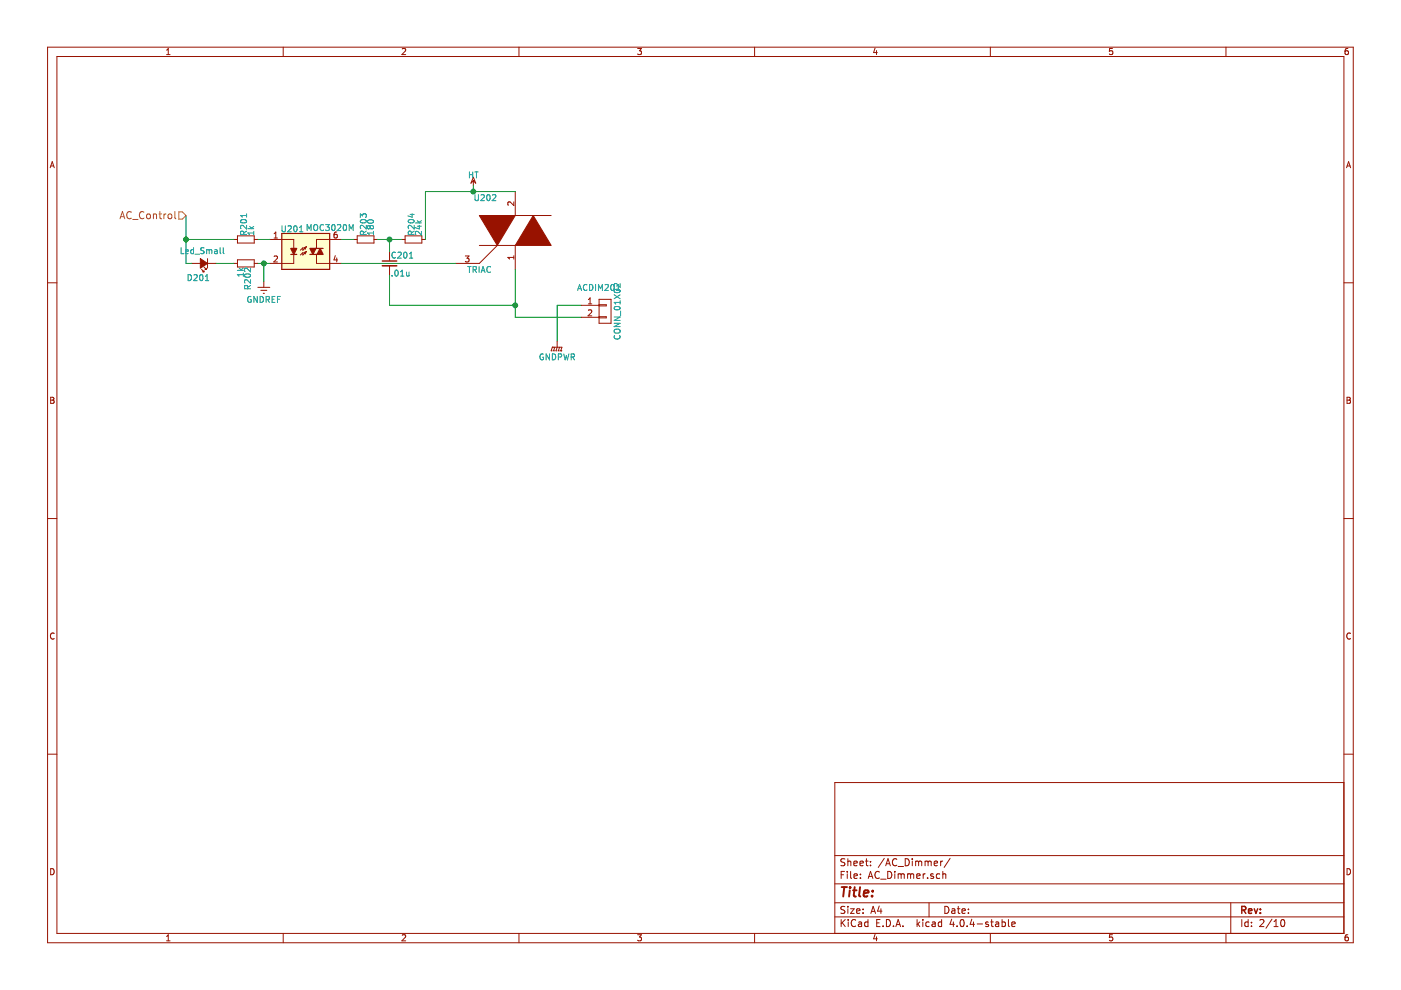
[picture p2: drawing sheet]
EESchema Schematic File Version 2
LIBS:power
LIBS:device
LIBS:transistors
LIBS:conn
LIBS:linear
LIBS:regul
LIBS:74xx
LIBS:cmos4000
LIBS:adc-dac
LIBS:memory
LIBS:xilinx
LIBS:microcontrollers
LIBS:dsp
LIBS:microchip
LIBS:analog_switches
LIBS:motorola
LIBS:texas
LIBS:intel
LIBS:audio
LIBS:interface
LIBS:digital-audio
LIBS:philips
LIBS:display
LIBS:cypress
LIBS:siliconi
LIBS:opto
LIBS:atmel
LIBS:contrib
LIBS:valves
LIBS:HouseParts
LIBS:ESP8266
LIBS:relays
LIBS:g5v2
LIBS:LED_Alarm-cache
EELAYER 25 0
EELAYER END
$Descr A4 11693 8268
encoding utf-8
Sheet 2 10
Title ""
Date ""
Rev ""
Comp ""
Comment1 ""
Comment2 ""
Comment3 ""
Comment4 ""
$EndDescr
$Comp
L R_Small R203
U 1 1
P 3050 2000
F 0 "R203" H 3080 2020 50  0000 L CNN
F 1 "180" H 3080 1960 50  0000 L CNN
F 2 "Resistors_ThroughHole:Resistor_Horizontal_RM10mm" H 3050 2000 50  0001 C CNN
F 3 "" H 3050 2000 50  0000 C CNN
	1    3050 2000
	0    -1   -1   0   
$EndComp
$Comp
L R_Small R204
U 1 1
P 3450 2000
F 0 "R204" H 3480 2020 50  0000 L CNN
F 1 "24k" H 3480 1960 50  0000 L CNN
F 2 "Resistors_ThroughHole:Resistor_Horizontal_RM10mm" H 3450 2000 50  0001 C CNN
F 3 "" H 3450 2000 50  0000 C CNN
	1    3450 2000
	0    -1   -1   0   
$EndComp
$Comp
L C_Small C201
U 1 1
P 3250 2200
F 0 "C201" H 3260 2270 50  0000 L CNN
F 1 ".01u" H 3260 2120 50  0000 L CNN
F 2 "Capacitors_ThroughHole:C_Rect_L7_W2.5_P5" H 3250 2200 50  0001 C CNN
F 3 "" H 3250 2200 50  0000 C CNN
F 4 "MKS2G021001A00KA00" H 3250 2200 60  0001 C CNN "MFP"
F 5 "No" H 3250 2200 60  0001 C CNN "Critical"
	1    3250 2200
	1    0    0    -1  
$EndComp
$Comp
L TRIAC U202
U 1 1
P 4300 2000
F 0 "U202" H 4050 2350 50  0000 C CNN
F 1 "TRIAC" H 4000 1750 50  0000 C CNN
F 2 "TO_SOT_Packages_THT:TO-220_Neutral123_Vertical" H 4300 2000 50  0001 C CNN
F 3 "" H 4300 2000 50  0000 C CNN
	1    4300 2000
	1    0    0    -1  
$EndComp
$Comp
L MOC3020M U201
U 1 1
P 2550 2100
F 0 "U201" H 2340 2290 50  0000 L CNN
F 1 "MOC3020M" H 2550 2300 50  0000 L CNN
F 2 "Housings_DIP:DIP-6_W7.62mm" H 2350 1900 50  0001 L CIN
F 3 "" H 2525 2100 50  0000 L CNN
	1    2550 2100
	1    0    0    -1  
$EndComp
Wire Wire Line
	3800 2200 2850 2200
Wire Wire Line
	2850 2000 2950 2000
Wire Wire Line
	3150 2000 3350 2000
Wire Wire Line
	3250 2100 3250 2000
Connection ~ 3250 2000
Wire Wire Line
	3550 2000 3550 1600
Wire Wire Line
	3550 1600 4300 1600
Wire Wire Line
	3250 2300 3250 2550
Wire Wire Line
	4300 2250 4300 2650
$Comp
L CONN_01X02 ACDIM201
U 1 1
P 5050 2600
F 0 "ACDIM201" H 5000 2800 50  0000 C CNN
F 1 "CONN_01X02" V 5150 2600 50  0000 C CNN
F 2 "Terminal_Blocks:TerminalBlock_Pheonix_PT-3.5mm_2pol" H 5050 2600 50  0001 C CNN
F 3 "" H 5050 2600 50  0000 C CNN
F 4 "No" H 5050 2600 60  0001 C CNN "Critical"
	1    5050 2600
	1    0    0    -1  
$EndComp
Connection ~ 4300 2550
Wire Wire Line
	4650 2550 4650 2850
$Comp
L R_Small R201
U 1 1
P 2050 2000
F 0 "R201" H 2080 2020 50  0000 L CNN
F 1 "1k" H 2080 1960 50  0000 L CNN
F 2 "Resistors_SMD:R_0603_HandSoldering" H 2050 2000 50  0001 C CNN
F 3 "" H 2050 2000 50  0000 C CNN
	1    2050 2000
	0    -1   -1   0   
$EndComp
$Comp
L R_Small R202
U 1 1
P 2050 2200
F 0 "R202" H 2080 2220 50  0000 L CNN
F 1 "1k" H 2080 2160 50  0000 L CNN
F 2 "Resistors_SMD:R_0603_HandSoldering" H 2050 2200 50  0001 C CNN
F 3 "" H 2050 2200 50  0000 C CNN
	1    2050 2200
	0    1    1    0   
$EndComp
$Comp
L GNDREF #PWR020
U 1 1
P 2200 2350
F 0 "#PWR020" H 2200 2100 50  0001 C CNN
F 1 "GNDREF" H 2200 2200 50  0000 C CNN
F 2 "" H 2200 2350 50  0000 C CNN
F 3 "" H 2200 2350 50  0000 C CNN
	1    2200 2350
	1    0    0    -1  
$EndComp
Wire Wire Line
	2200 2350 2200 2200
Wire Wire Line
	2150 2200 2250 2200
Connection ~ 2200 2200
Wire Wire Line
	2250 2000 2150 2000
Wire Wire Line
	1550 1800 1550 2200
Wire Wire Line
	1550 2000 1950 2000
$Comp
L Led_Small D201
U 1 1
P 1700 2200
F 0 "D201" H 1650 2325 50  0000 L CNN
F 1 "Led_Small" H 1525 2100 50  0000 L CNN
F 2 "LEDs:LED_0603" V 1700 2200 50  0001 C CNN
F 3 "" V 1700 2200 50  0000 C CNN
	1    1700 2200
	-1   0    0    1   
$EndComp
Wire Wire Line
	1800 2200 1950 2200
Wire Wire Line
	1550 2200 1600 2200
Connection ~ 1550 2000
$Comp
L HT #PWR021
U 1 1
P 3950 1550
F 0 "#PWR021" H 3950 1670 50  0001 C CNN
F 1 "HT" H 3950 1640 50  0000 C CNN
F 2 "" H 3950 1550 50  0000 C CNN
F 3 "" H 3950 1550 50  0000 C CNN
	1    3950 1550
	1    0    0    -1  
$EndComp
$Comp
L GNDPWR #PWR022
U 1 1
P 4650 2850
F 0 "#PWR022" H 4650 2650 50  0001 C CNN
F 1 "GNDPWR" H 4650 2720 50  0000 C CNN
F 2 "" H 4650 2800 50  0000 C CNN
F 3 "" H 4650 2800 50  0000 C CNN
	1    4650 2850
	1    0    0    -1  
$EndComp
Text HLabel 1550 1800 0    60   Input ~ 0
AC_Control
Wire Wire Line
	3950 1550 3950 1600
Connection ~ 3950 1600
Wire Wire Line
	4650 2550 4850 2550
Wire Wire Line
	4300 2650 4850 2650
Wire Wire Line
	3250 2550 4300 2550
$EndSCHEMATC
